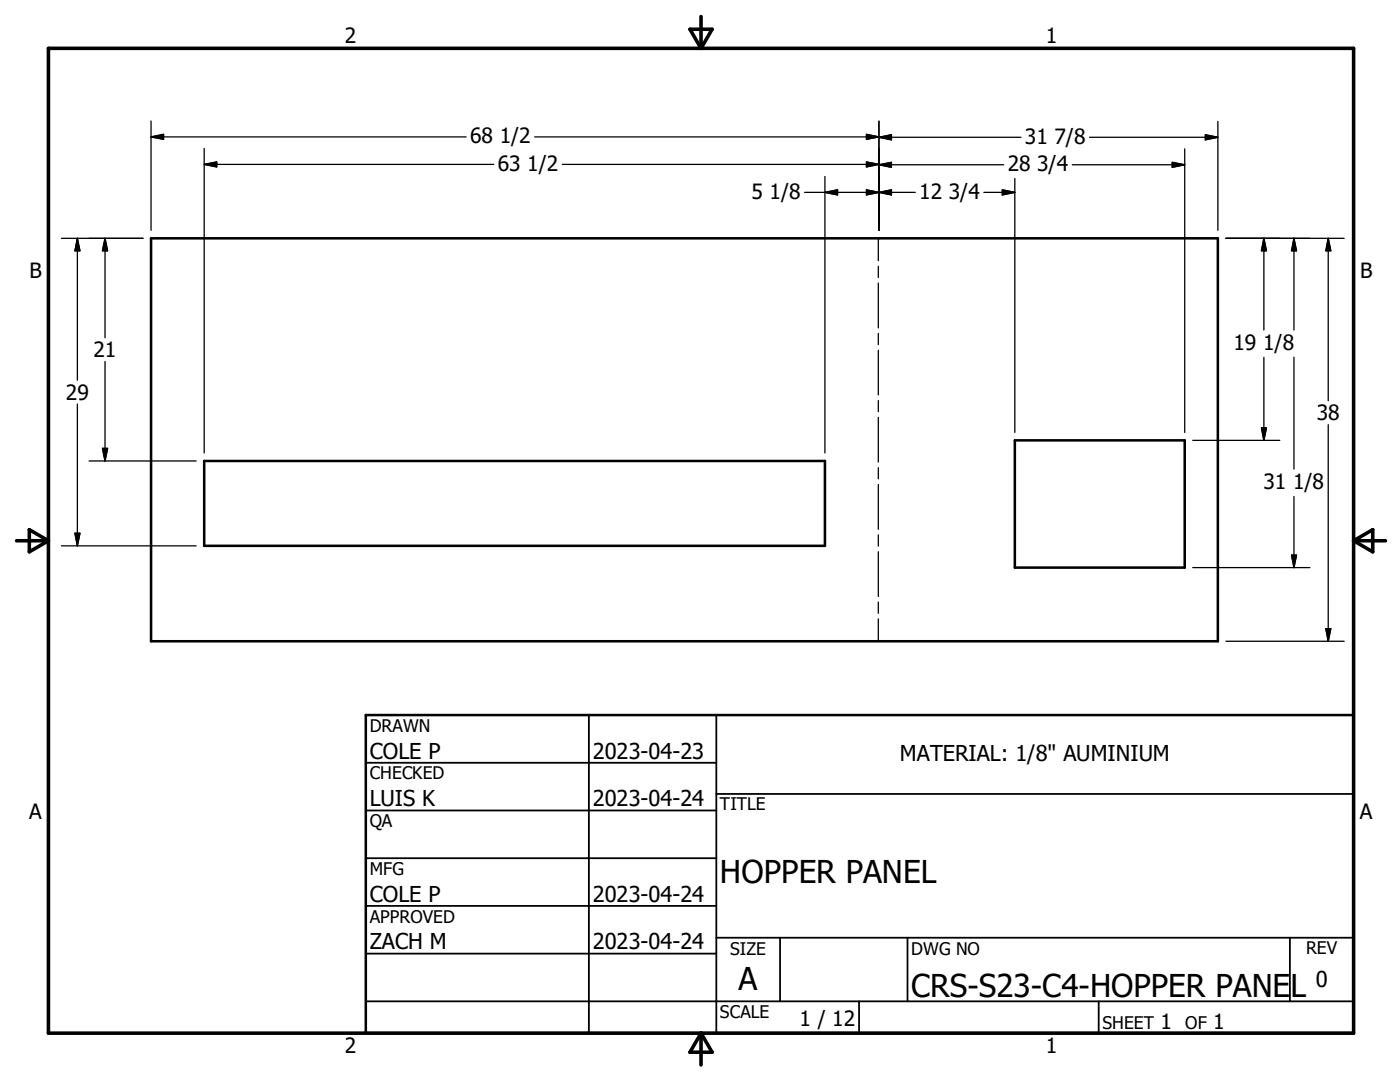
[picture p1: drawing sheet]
<svg xmlns="http://www.w3.org/2000/svg" width="279mm" height="216mm" viewBox="0 0 279 216" stroke-linecap="round" stroke-linejoin="round" font-family="sans-serif">
<path d="M30.1 47.6h213v80.4h-213zM40.8 92h123.8v16.9h-123.8zM202.5 87.9h33.9v25.4h-33.9zM73 142.7h197.1v63.5h-197.1z" fill="none" stroke="#000" stroke-width=".51"/>
<g fill="none" stroke="#000" stroke-width=".25">
<path d="M30.1 27.3h62.9M30.1 27.3l2.5-.5v1zM30.1 24.1v21.9M40.8 32.8h57.7M40.8 32.8l2.4-.5v1zM40.8 29.6v60.8M106.7 27.3h68.7M112.2 32.8h63.2M160.6 38.4h22.1M164.6 38.4l2.5-.5v1zM164.6 35.2v55.2M172.9 37.9l5 1v-1l-5 1z"/>
<path d="M172.9 26.8l2.5 .5-2.5 .5zM172.9 32.3l2.5 .5-2.5 .5zM175.4 24.1v21.9M175.4 27.4l2.5-.5v1zM175.4 32.9l2.5-.5v1zM175.4 32.9h24.9M175.4 27.4h28.4M196.3 38.4h6.2M200 37.9l2.5 .5-2.5 .5zM202.5 35.6v50.7M214 32.9h22.4M217.4 27.4h25.7"/>
<path d="M233.9 32.4l2.5 .5-2.5 .5zM236.4 29.7v56.6M240.6 26.9l2.5 .5-2.5 .5zM243.1 24.2v21.8M12.3 47.6h16.2M15.4 47.6l.5 2.4h-.9zM15.4 47.6v28.3M21 47.6l.5 2.4h-1zM21 47.6v19.8M175.3 47.6v4.4M175.3 53.1v2.3M175.3 56.5v8.9"/>
<path d="M244.7 47.6h23.6M252.2 47.6v18.3M252.2 47.6l.5 2.4h-.9zM258.2 47.6l.5 2.4h-.9zM258.2 47.6v18.3M265.1 47.6l.5 2.4h-1zM265.1 47.6v32.4M21 72.1v19.9M175.3 66.5v2.3M175.3 69.9v8.9M175.3 79.9v2.3M252.2 71.3v16.6"/>
<path d="M258.2 71.3v22.3M15.4 80.6v28.3M17.8 92h21.3M20.5 89.5h1l-.5 2.5zM175.3 83.3v8.9M175.3 93.3v2.3M175.3 96.7v8.9M238 87.9h17.4M251.8 85.4h.9l-.5 2.5zM258.2 99.1v14.2M265.1 84.7v43.3M12.3 108.9h26.8"/>
<path d="M15 106.4h.9l-.5 2.5zM175.3 106.7v2.3M175.3 110.1v8.9M238 113.3h23.4M257.8 110.8h.9l-.5 2.5zM175.3 120.1v2.3M175.3 123.5v4.5M244.7 128h23.6M264.6 125.4h1l-.5 2.6z"/>
</g>
<path d="M9.7 9.6h260.4v196.6h-260.4zM137.7 5.8h4.4l-2.2 3.8zM139.9 3.3v6.3M3.3 107.9h6.4M5.8 105.7l3.9 2.2-3.9 2.2zM270.1 107.9h6.4M270.1 107.9l3.9-2.2v4.4zM139.9 206.2v6.3M139.9 206.2l2.2 3.8h-4.4z" fill="none" stroke="#000" stroke-width=".71"/>
<g fill="none" stroke="#000" stroke-width=".36">
<path d="M73 152.2h70M117.5 142.7v63.5M143 158.4h127.1M143 142.7v63.5M73 161.7h70M73 171.2h70M73 180.8h70M73 190.3h70M73 199.8h197.1M143 187.1h127.1M155.7 187.1v12.7M171.4 199.8v6.4"/>
<path d="M181.1 187.1v12.7M219.3 199.8v6.4M257.4 187.1v12.7"/>
</g>
<g fill="#000" stroke="#000" stroke-width=".25">
<path d="M30.1 27.3l2.5-.5v1zM40.8 32.8l2.4-.5v1zM164.6 38.4l2.5-.5v1zM172.9 37.9l2.5 .5-2.5 .5zM172.9 32.3l2.5 .5-2.5 .5zM172.9 26.8l2.5 .5-2.5 .5zM175.4 38.4l2.5-.5v1zM175.4 32.9l2.5-.5v1zM175.4 27.4l2.5-.5v1zM200 37.9l2.5 .5-2.5 .5zM233.9 32.4l2.5 .5-2.5 .5zM240.6 26.9l2.5 .5-2.5 .5z"/>
<path d="M15.4 47.6l.5 2.4h-.9zM21 47.6l.5 2.4h-1zM252.2 47.6l.5 2.4h-.9zM258.2 47.6l.5 2.4h-.9zM265.1 47.6l.5 2.4h-1zM20.5 89.5h1l-.5 2.5zM251.8 85.4h.9l-.5 2.5zM15 106.4h.9l-.5 2.5zM257.8 110.8h.9l-.5 2.5zM264.6 125.4h1l-.5 2.6z"/>
</g>
<g font-size="6.3">
<text x="143.7" y="176.1">HOPPER PANEL</text>
<text x="147.4" y="197.6">A</text>
<text x="181.9" y="198.9">CRS-S23-C4-HOPPER PANEL</text>
</g>
<g font-size="4.4">
<text x="73.8" y="151.4">COLE P</text>
<text x="118.3" y="151.4">2023-04-23</text>
<text x="179.6" y="151.8">MATERIAL: 1/8&quot; AUMINIUM</text>
<text x="73.8" y="160.9">LUIS K</text>
<text x="118.3" y="160.9">2023-04-24</text>
<text x="73.8" y="179.9">COLE P</text>
<text x="118.3" y="179.9">2023-04-24</text>
<text x="73.8" y="189.4">ZACH M</text>
<text x="118.3" y="189.4">2023-04-24</text>
<text x="262.6" y="196.9">0</text>
</g>
<g font-size="4.2">
<text x="68.8" y="8.7">2</text>
<text x="208.7" y="8.7">1</text>
<text x="93.9" y="28.6">68 1/2</text>
<text x="204.6" y="28.7">31 7/8</text>
<text x="99.4" y="34.1">63 1/2</text>
<text x="201.1" y="34.2">28 3/4</text>
<text x="150" y="39.7">5 1/8</text>
<text x="183.5" y="39.7">12 3/4</text>
<text x="5.9" y="55.5">B</text>
<text x="271.4" y="55.5">B</text>
<text x="18.7" y="71.3">21</text>
<text x="246.2" y="69.8">19 1/8</text>
<text x="13.2" y="79.8">29</text>
<text x="262.8" y="83.9">38</text>
<text x="252.2" y="97.6">31 1/8</text>
<text x="5.8" y="163.4">A</text>
<text x="271.4" y="163.4">A</text>
<text x="159.6" y="204.7">1 / 12</text>
<text x="231.6" y="205.3">1</text>
<text x="242.1" y="205.3">1</text>
<text x="68.8" y="210.2">2</text>
<text x="208.7" y="210.2">1</text>
</g>
<g font-size="3.5">
<text x="73.8" y="146">DRAWN</text>
<text x="73.8" y="155.5">CHECKED</text>
<text x="143.7" y="161.7">TITLE</text>
<text x="73.8" y="165.1">QA</text>
<text x="73.8" y="174.6">MFG</text>
<text x="73.8" y="184.1">APPROVED</text>
<text x="145.7" y="190.5">SIZE</text>
<text x="181.9" y="190.5">DWG NO</text>
<text x="260.6" y="190.4">REV</text>
<text x="143.7" y="203.1">SCALE</text>
<text x="220" y="205.3">SHEET</text>
<text x="236.5" y="205.3">OF</text>
</g>
</svg>
